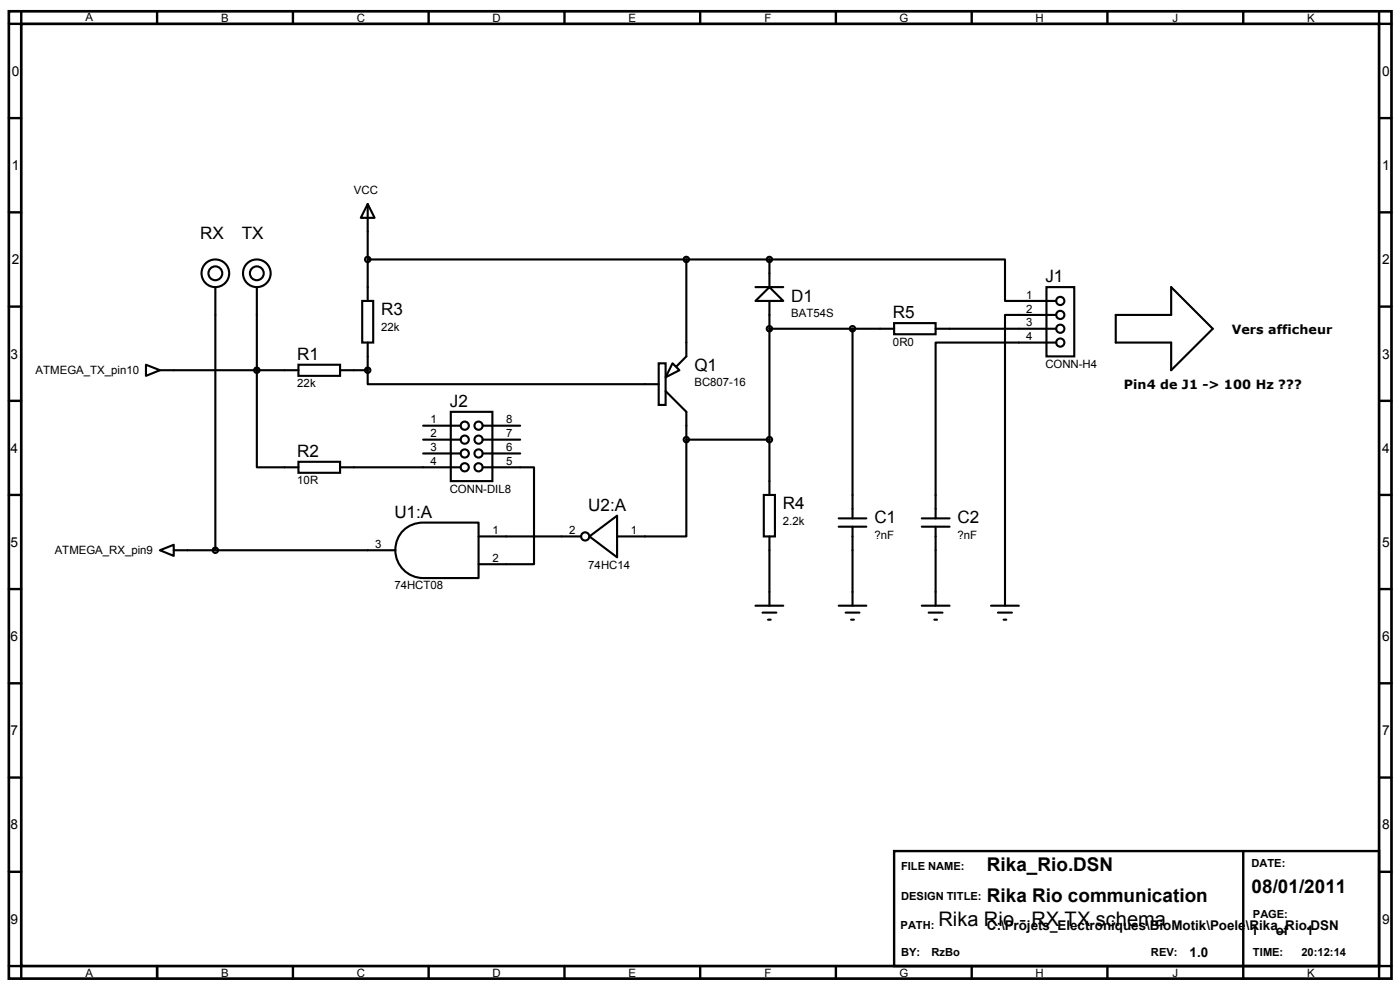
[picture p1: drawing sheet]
<svg xmlns="http://www.w3.org/2000/svg" width="420mm" height="297mm" viewBox="0 0 420 297" stroke-linecap="round" stroke-linejoin="round" font-family="sans-serif">
<path d="M2.7 3.4h414.9v290.2h-414.9zM6.4 7.2h407.5v282.7h-407.5z" fill="none" stroke="#000" stroke-width=".8"/>
<g fill="none" stroke="#000" stroke-width=".72">
<path d="M6.4 3.4v3.8h-3.7M47.1 3.4v3.8M87.9 3.4v3.8M128.6 3.4v3.8M169.4 3.4v3.8M210.1 3.4v3.8M250.9 3.4v3.8M291.6 3.4v3.8M332.3 3.4v3.8M373.1 3.4v3.8M413.9 3.4v3.8h3.7M2.7 35.4h3.7"/>
<path d="M413.9 35.4h3.7M2.7 63.7h3.7M413.9 63.7h3.7M2.7 92h3.7M413.9 92h3.7M2.7 120.3h3.7M413.9 120.3h3.7M2.7 148.5h3.7M413.9 148.5h3.7M2.7 176.7h3.7M413.9 176.7h3.7M2.7 205h3.7"/>
<path d="M413.9 205h3.7M2.7 233.3h3.7M413.9 233.3h3.7M268.3 255.4h145.6v34.5h-145.6zM373.1 255.4v38.2M2.7 261.6h3.7M413.9 261.6h3.7M2.7 289.9h3.7v3.7M47.1 289.9v3.7M87.9 289.9v3.7M128.6 289.9v3.7M169.4 289.9v3.7"/>
<path d="M210.1 289.9v3.7M250.9 289.9v3.7M291.6 289.9v3.7M332.3 289.9v3.7M417.6 289.9h-3.7v3.7"/>
</g>
<g fill="none" stroke="#000" stroke-width=".63">
<path d="M110.4 61.2l2 4.2h-4.1zM110.4 61.2v29.1M110.4 77.9h120.5M206 77.9v29l-2.9 3M230.9 77.9h70.7v12.4h15.4M230.9 77.9v8.2M64.6 86.1v79M77.1 86.1v54.1h12.5M108.7 90.3h3.3v12.5h-3.3zM226.7 90.3l4.2-4.2 4.2 4.2zM226.7 86.1h8.4M230.9 90.3v58.2"/>
<path d="M230.9 98.6h37.4M255.9 98.6v56.9M268.3 96.9h12.5v3.4h-12.5zM280.8 98.6h36.2M314.1 86.1h8.3v20.8h-8.3zM317 94.5h-15.4v87.2M334.8 94.5h16.7v-8.4l12.5 12.5-12.5 12.5v-8.3h-16.7zM43.8 109.4l4.2 1.7-4.2 1.7zM48 111.1h41.6M89.6 109.4h12.5v3.4h-12.5zM102.1 111.1h8.3M110.4 111.1v4.2h87.3"/>
<path d="M110.4 102.8v8.3M197.7 109h2.1v12.5h-2.1zM199.8 117.3l6.2 6.3v8.3M201.8 109l2.1 2.1-4.1 2.1zM317 102.8h-36.2v52.7M89.6 138.6h12.5v3.3h-12.5zM127 131.9h11.2M127 127.7h11.2M127 136.1h11.2M135.3 123.6h12.5v20.8h-12.5zM144.9 131.9h11.2M144.9 127.7h11.2"/>
<path d="M144.9 136.1h11.2M206 131.9v29.1h-20.8M206 131.9h24.9M102.1 140.2h36.1M121.1 159.1a8.4 8.4 0 0 1 5.9-2.3h16.6v16.6h-16.6a8.4 8.4 0 0 1-7.7-5.2 8.4 8.4 0 0 1 1.8-9.1zM144.9 140.2h15.4v29.1h-16.7M229.2 148.5h3.4v12.5h-3.4zM251.7 158h8.3M251.7 155.5h8.3M255.9 158v23.7M276.6 158h8.4M276.6 155.5h8.4"/>
<path d="M280.8 158v23.7M48 165.1l4.1-1.7v3.4zM52.1 165.1h66.5M143.6 161h30.8M176.9 161l8.3-6.3v12.5zM230.9 161v20.7M226.7 181.7h8.4M228.8 183.8h4.2M230.5 185.9h.8M251.7 181.7h8.3M253.8 183.8h4.1M255.4 185.9h.9"/>
<path d="M276.6 181.7h8.4M278.7 183.8h4.2M280.4 185.9h.8M297.4 181.7h8.4M299.5 183.8h4.2M301.2 185.9h.8"/>
<circle cx="110.3" cy="77.8" r=".81"/>
<circle cx="206" cy="77.8" r=".81"/>
<circle cx="230.9" cy="77.8" r=".81"/>
<circle cx="64.6" cy="82" r="4.2"/>
<circle cx="64.6" cy="82" r="2.08"/>
<circle cx="77.1" cy="82" r="4.2"/>
<circle cx="77.1" cy="82" r="2.08"/>
<circle cx="230.9" cy="98.6" r=".81"/>
<circle cx="255.8" cy="98.6" r=".81"/>
<circle cx="318.2" cy="98.6" r="1.23"/>
<circle cx="318.2" cy="90.3" r="1.23"/>
<circle cx="318.2" cy="94.5" r="1.23"/>
<circle cx="77.1" cy="111.1" r=".81"/>
<circle cx="110.3" cy="111.1" r=".81"/>
<circle cx="318.2" cy="102.8" r="1.23"/>
<circle cx="139.5" cy="131.9" r="1.23"/>
<circle cx="139.5" cy="127.7" r="1.23"/>
<circle cx="139.5" cy="136.1" r="1.23"/>
<circle cx="143.6" cy="131.9" r="1.23"/>
<circle cx="143.6" cy="136.1" r="1.23"/>
<circle cx="143.6" cy="127.7" r="1.23"/>
<circle cx="206" cy="131.9" r=".81"/>
<circle cx="230.9" cy="131.9" r=".81"/>
<circle cx="139.5" cy="140.2" r="1.23"/>
<circle cx="143.6" cy="140.2" r="1.23"/>
<circle cx="64.6" cy="165.1" r=".81"/>
<circle cx="175.6" cy="161" r="1.23"/>
</g>
<text font-size="6" x="281.6" y="277.8">Rika Rio - RX TX schema</text>
<g font-size="5.7">
<text x="296.2" y="261.4">Rika_Rio.DSN</text>
<text x="375.6" y="268">08/01/2011</text>
<text x="296.2" y="270.8">Rika Rio communication</text>
</g>
<g font-size="5.1">
<text x="60.1" y="71.8">RX</text>
<text x="72.6" y="71.8">TX</text>
<text x="313.7" y="84.7">J1</text>
<text x="114.4" y="94.6">R3</text>
<text x="237.5" y="90.5">D1</text>
<text x="268" y="95.5">R5</text>
<text x="89.2" y="108">R1</text>
<text x="208.4" y="111.3">Q1</text>
<text x="135" y="122.1">J2</text>
<text x="89.2" y="137.1">R2</text>
<text x="118.4" y="155.4">U1:A</text>
<text x="176.6" y="153.3">U2:A</text>
<text x="235" y="152.9">R4</text>
<text x="262.4" y="157">C1</text>
<text x="287.4" y="157">C2</text>
</g>
<g font-size="4.1">
<text x="3.6" y="22.7">0</text>
<text x="414.8" y="22.7">0</text>
<text x="3.6" y="51">1</text>
<text x="414.8" y="51">1</text>
<text x="3.6" y="79.3">2</text>
<text x="414.8" y="79.3">2</text>
<text x="3.2" y="107.6">3</text>
<text x="414.8" y="107.6">3</text>
<text x="3.2" y="135.8">4</text>
<text x="414.8" y="135.8">4</text>
<text x="3.2" y="164">5</text>
<text x="414.8" y="164">5</text>
<text x="3.2" y="192.3">6</text>
<text x="414.8" y="192.3">6</text>
<text x="3.2" y="220.6">7</text>
<text x="414.8" y="220.6">7</text>
<text x="3.2" y="248.9">8</text>
<text x="414.8" y="248.9">8</text>
<text x="3.2" y="277.2">9</text>
<text x="414.8" y="277.2">9</text>
</g>
<g font-size="4">
<text x="296.2" y="278.9">C:\Projets_Electroniques\BioMotik\Poele\Rika_Rio.DSN</text>
<text x="375.4" y="280.5">1</text>
<text x="382.9" y="280.5">of</text>
<text x="392" y="280.5">1</text>
<text x="357" y="287.2">1.0</text>
</g>
<g font-size="3.8">
<text x="369.6" y="100.2">Vers afficheur</text>
<text x="337.3" y="116.8">Pin4 de J1 -&gt; 100 Hz ???</text>
</g>
<g font-size="3.4">
<text x="25.6" y="6.3">A</text>
<text x="66.4" y="6.6">B</text>
<text x="107" y="6.6">C</text>
<text x="147.8" y="6.6">D</text>
<text x="188.6" y="6.6">E</text>
<text x="229.4" y="6.6">F</text>
<text x="269.9" y="6.6">G</text>
<text x="310.8" y="6.6">H</text>
<text x="351.9" y="6.6">J</text>
<text x="392.3" y="6.6">K</text>
<text x="106.2" y="58.2">VCC</text>
<text x="308" y="89.6">1</text>
<text x="237.5" y="95.2">BAT54S</text>
<text x="308" y="93.8">2</text>
<text x="114.4" y="99.3">22k</text>
<text x="308" y="97.9">3</text>
<text x="268" y="103.7">0R0</text>
<text x="308" y="102.1">4</text>
<text x="10.7" y="112.3">ATMEGA_TX_pin10</text>
<text x="313.7" y="110.4">CONN-H4</text>
<text x="89.2" y="116.2">22k</text>
<text x="208.4" y="116">BC807-16</text>
<text x="129.2" y="127">1</text>
<text x="129.2" y="131.2">2</text>
<text x="151.9" y="127">8</text>
<text x="151.9" y="131.2">7</text>
<text x="129.2" y="135.3">3</text>
<text x="151.9" y="135.3">6</text>
<text x="129.2" y="139.5">4</text>
<text x="151.9" y="139.5">5</text>
<text x="89.2" y="145.3">10R</text>
<text x="135" y="147.8">CONN-DIL8</text>
<text x="147.8" y="160.2">1</text>
<text x="170.8" y="160.2">2</text>
<text x="189.3" y="160.2">1</text>
<text x="235" y="157.5">2.2k</text>
<text x="262.4" y="161.6">?nF</text>
<text x="287.4" y="161.6">?nF</text>
<text x="16.4" y="166.3">ATMEGA_RX_pin9</text>
<text x="112.6" y="164.4">3</text>
<text x="147.8" y="168.6">2</text>
<text x="176.6" y="170.6">74HC14</text>
<text x="118.4" y="176.9">74HCT08</text>
<text x="25.6" y="293.1">A</text>
<text x="66.4" y="293.1">B</text>
<text x="107" y="293.1">C</text>
<text x="147.8" y="293.1">D</text>
<text x="188.6" y="293.1">E</text>
<text x="229.4" y="293.1">F</text>
<text x="269.9" y="293.1">G</text>
<text x="310.8" y="293.1">H</text>
<text x="351.9" y="293.1">J</text>
<text x="392.3" y="293.1">K</text>
</g>
<g font-size="3.3">
<text x="270.4" y="261">FILE NAME:</text>
<text x="375.6" y="260.2">DATE:</text>
<text x="270.4" y="269.9">DESIGN TITLE:</text>
<text x="376" y="275.5">PAGE:</text>
<text x="270.3" y="278.7">PATH:</text>
<text x="270.4" y="286.8">BY:</text>
<text x="279.6" y="286.8">RzBo</text>
<text x="345.4" y="287">REV:</text>
<text x="376" y="287">TIME:</text>
<text x="390.6" y="287">20:12:14</text>
</g>
</svg>
